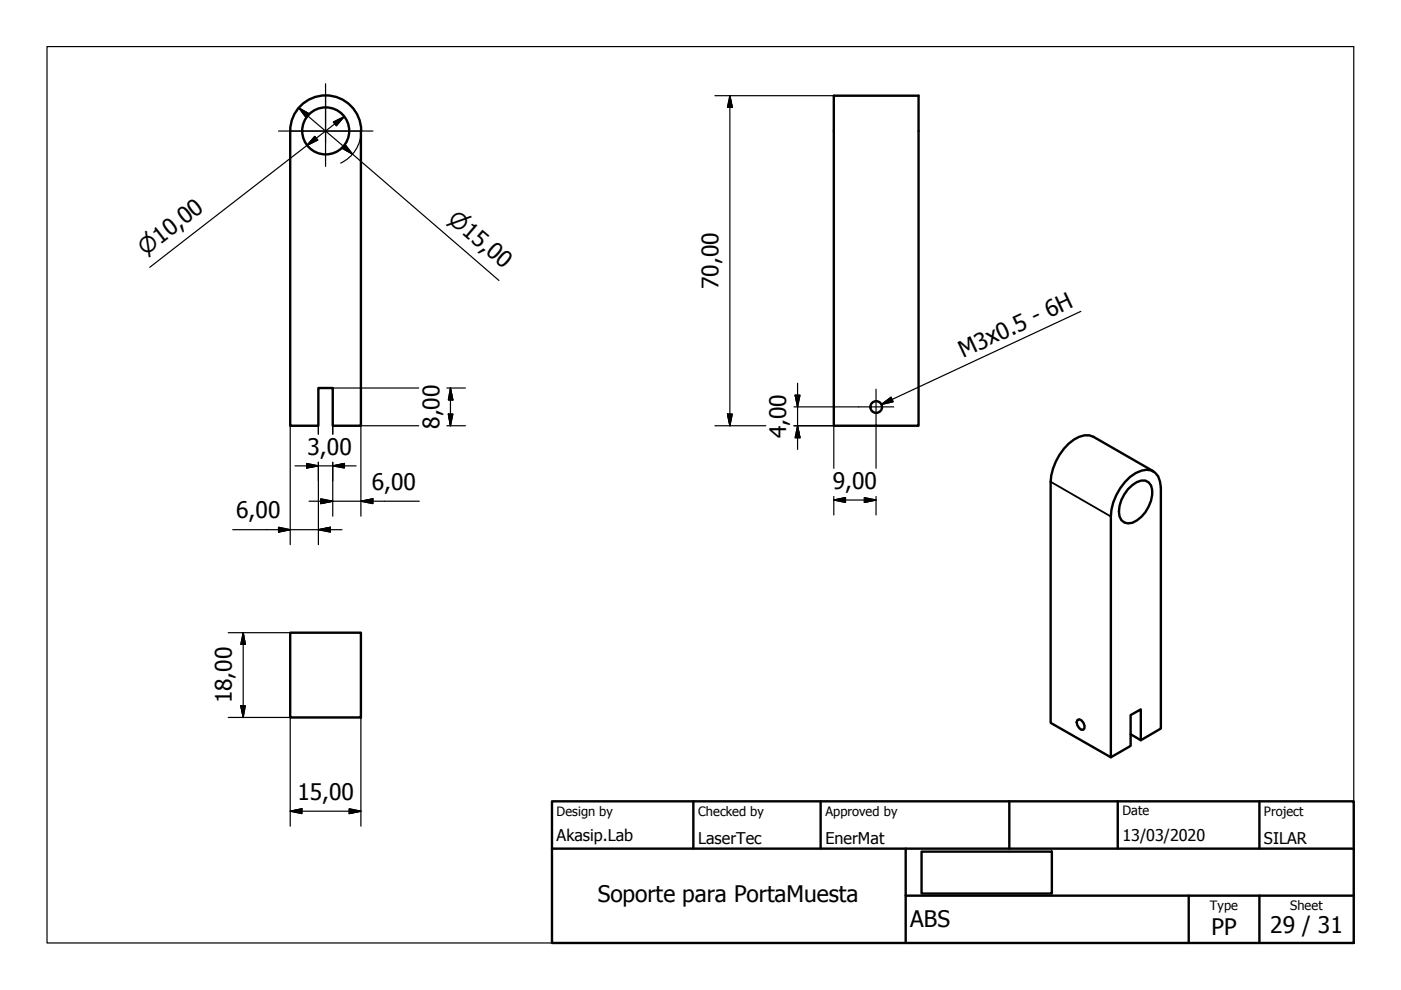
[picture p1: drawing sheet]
<svg xmlns="http://www.w3.org/2000/svg" width="297mm" height="210mm" viewBox="0 0 297 210" stroke-linecap="round" stroke-linejoin="round" font-family="sans-serif">
<!-- layer: Visible (ISO) -->
<g fill="none" stroke="#000" stroke-width=".51">
<path d="M76.6 27.8a7.5 7.5 0 0 0-7.5-7.6 7.5 7.5 0 0 0-7.6 7.6v62.5h6v-8h3v8h6v-62.5M176.8 20.3h18v70h-18zM231.8 92.6a4 4 0 0 0-4.1 .6 12 12 0 0 0-4.9 8.9M239.1 103.7a4.3 4.3 0 0 1 3.7-1.8 2.49 2.49 0 0 1 1.5 3 7.4 7.4 0 0 1-4.2 5.9 2.11 2.11 0 0 1-2.9-2.3 7.6 7.6 0 0 1 1.9-4.8zM61.5 134.1h15v18h-15zM228.4 152.7l.4-.2a1.73 1.73 0 0 1 1.1 1.9l-.2 .3a1.48 1.48 0 0 1-1.3-2z"/>
<circle cx="69.1" cy="27.8" r="5"/>
<circle cx="185.8" cy="86.3" r="1.24"/>
</g>
<!-- layer: Visible Narrow (ISO) -->
<path d="M222.8 102.1l12.7 7.4" fill="none" stroke="#000" stroke-width=".38"/>
<path d="M231.8 92.6l12.7 7.3M222.8 102.1v51.2l12.7 7.3 4.2-2.4v-6.6l2.2-1.2v6.5M239.7 155.7l2.2 1.2 4.2-2.4v-51.2a3.6 3.6 0 0 0-2-3.6 5.2 5.2 0 0 0-4.5 1.4 12 12 0 0 0-4.1 8.4v51.1" fill="none" stroke="#000" stroke-width=".51"/>
<!-- layer: Sketch Geometry (ISO) -->
<path d="M10 9.9h277v190h-277z" fill="none" stroke="#000" stroke-width=".25"/>
<!-- layer: Title (ISO) -->
<path d="M117 169.9h170v30h-170zM117 179.9h170M147 169.9v10M174 169.9v10M192 179.9v20M214 169.9v10M237 169.9v10M267 169.9v10M192 189.9h95M195.4 180.6h27.6v8.9h-27.6zM252 189.9v10M267 189.9v10" fill="none" stroke="#000" stroke-width=".51"/>
<!-- layer: Center Mark (ISO) -->
<path d="M69 17.8v12.5M59.1 27.8h20M61.5 27.8h15M69 20.3v15M182.1 86.3h7.4M185.7 82.5v7.5" fill="none" stroke="#000" stroke-width=".25"/>
<!-- layer: Dimension (ISO) -->
<g fill="none" stroke="#000" stroke-width=".25">
<path d="M63.4 22.9l2.2 1.3-.7 .7zM63.4 22.9l42.4 36.6M66.7 28.9l.7 .8-2.3 1.1zM70.7 25.9l2.3-1.2-1.7 1.9zM73 24.7l-41.3 32M73.2 30.6l1.5 2.1-2.2-1.3zM76.6 27.9a7.5 7.5 0 0 1-4.4 6.7M151.6 20.3h25.2M154.7 20.3l.6 2.5h-1.1zM154.7 20.3v70M61.5 90.3v25.2M62.5 98.8h13"/>
<path d="M65 98.3l2.5 .5-2.5 .4zM67.5 90.3v1.7M67.5 98v17.5M70.5 98.8l2.5-.5v.9zM70.5 90.3v1.7M70.5 98v11.4M70.5 82.3h18.3M88.8 90.3h-12.3v19.1M94.7 90.3h4M94.7 82.3h4M95.1 87.8h.9l-.5 2.5zM95.5 82.3l.5 2.5h-.9z"/>
<path d="M95.5 82.3v8M151.6 90.3h10.8M154.2 87.8h1.1l-.6 2.5zM168.3 90.3h8.5v9M168.3 86.3h13.8M168.6 83.8h1l-.5 2.5zM169.1 90.3l.5 2.5h-1zM169.1 81.3v14M185.7 90v9.3M49.3 112.3h23.2M59.1 111.8l2.4 .5-2.4 .5zM65.5 106.3h23.4"/>
<path d="M67.5 112.3l2.5-.5v1zM68 105.8l2.5 .5-2.5 .5zM76.5 106.3l2.6-.5v1zM176.8 106l2.5-.5v1zM176.8 106h8.9M176.8 105.3v3.9M183.3 105.5l2.4 .5-2.4 .5zM185.7 105.3v3.9M48.4 134.1h13.1M51.6 134.1l.4 2.5h-.9zM51.6 134.1v18M48.4 152.1h13.1v23.1"/>
<path d="M51.1 149.6h.9l-.4 2.5zM76.5 152.1v23.1M61.5 172l2.5-.5v1zM61.5 172h15M74 171.5l2.5 .5-2.5 .5z"/>
</g>
<g fill="#000" stroke="#000" stroke-width=".25">
<path d="M63.4 22.9l2.2 1.3zM63.4 22.9l2.2 1.3-.7 .7zM66.7 28.9l-1.6 1.9zM66.7 28.9l.7 .8-2.3 1.1zM73 24.7l-1.7 1.9zM70.7 25.9l2.3-1.2-1.7 1.9zM72.5 31.4l2.2 1.3zM73.2 30.6l1.5 2.1-2.2-1.3zM154.7 20.3l.6 2.5zM154.7 20.3l.6 2.5h-1.1zM65 99.2l2.5-.4zM65 98.3l2.5 .5-2.5 .4z"/>
<path d="M70.5 98.8l2.5-.5zM70.5 98.8l2.5-.5v.9zM95.1 87.8l.4 2.5zM95.1 87.8h.9l-.5 2.5zM95.5 82.3l.5 2.5zM95.5 82.3l.5 2.5h-.9zM154.2 87.8l.5 2.5zM154.2 87.8h1.1l-.6 2.5zM168.6 83.8l.5 2.5zM168.6 83.8h1l-.5 2.5zM169.1 90.3l.5 2.5zM169.1 90.3l.5 2.5h-1z"/>
<path d="M59.1 112.8l2.4-.5zM59.1 111.8l2.4 .5-2.4 .5zM68 106.8l2.5-.5zM68 105.8l2.5 .5-2.5 .5zM67.5 112.3l2.5-.5zM67.5 112.3l2.5-.5v1zM76.5 106.3l2.6-.5zM76.5 106.3l2.6-.5v1zM176.8 106l2.5-.5zM176.8 106l2.5-.5v1zM183.3 106.5l2.4-.5zM183.3 105.5l2.4 .5-2.4 .5z"/>
<path d="M51.6 134.1l.4 2.5zM51.6 134.1l.4 2.5h-.9zM51.1 149.6l.5 2.5zM51.1 149.6h.9l-.4 2.5zM61.5 172l2.5-.5zM61.5 172l2.5-.5v1zM74 172.5l2.5-.5zM74 171.5l2.5 .5-2.5 .5z"/>
</g>
<!-- layer: Symbol (ISO) -->
<path d="M229.2 66l-42.3 19.8M186.9 85.8l2-1.6 .5 1z" fill="none" stroke="#000" stroke-width=".25"/>
<path d="M186.9 85.8l2-1.6zM186.9 85.8l2-1.6 .5 1z" fill="#000" stroke="#000" stroke-width=".25"/>
<g font-size="4.8">
<text x="152.3" y="61.2" transform="rotate(-90 152.3 61.2)">70,00</text>
<text x="204.2" y="75.9" transform="rotate(-25 204.2 75.9)">M3x0.5 - 6H</text>
<text x="93.2" y="91" transform="rotate(-90 93.2 91)">8,00</text>
<text x="166.7" y="92.9" transform="rotate(-90 166.7 92.9)">4,00</text>
<text x="65.2" y="96.4">3,00</text>
<text x="78.8" y="103.9">6,00</text>
<text x="176.6" y="103.6">9,00</text>
<text x="50.1" y="109.9">6,00</text>
<text x="49.1" y="149.1" transform="rotate(-90 49.1 149.1)">18,00</text>
<text x="63.1" y="169.6">15,00</text>
<text x="126.7" y="191.2">Soporte para PortaMuesta</text>
<text x="193" y="196.6">ABS</text>
<text x="269.3" y="197.8">29 / 31</text>
<text x="256.9" y="198.2">PP</text>
</g>
<g font-size="4.6">
<text x="94.7" y="46.8" transform="rotate(41 94.7 46.8)">⌀15,00</text>
<text x="30.9" y="54.3" transform="rotate(-38 30.9 54.3)">⌀10,00</text>
</g>
<g font-size="3.4">
<text x="118" y="178.2">Akasip.Lab</text>
<text x="148" y="178.9">LaserTec</text>
<text x="175" y="178.9">EnerMat</text>
<text x="238" y="178.3">13/03/2020</text>
<text x="268" y="178.9">SILAR</text>
</g>
<g font-size="2.7">
<text x="118" y="173">Design by</text>
<text x="148" y="173">Checked by</text>
<text x="175" y="173">Approved by</text>
<text x="238" y="172.9">Date</text>
<text x="268" y="172.9">Project</text>
<text x="256.5" y="192.9">Type</text>
<text x="273.6" y="193">Sheet</text>
</g>
</svg>
